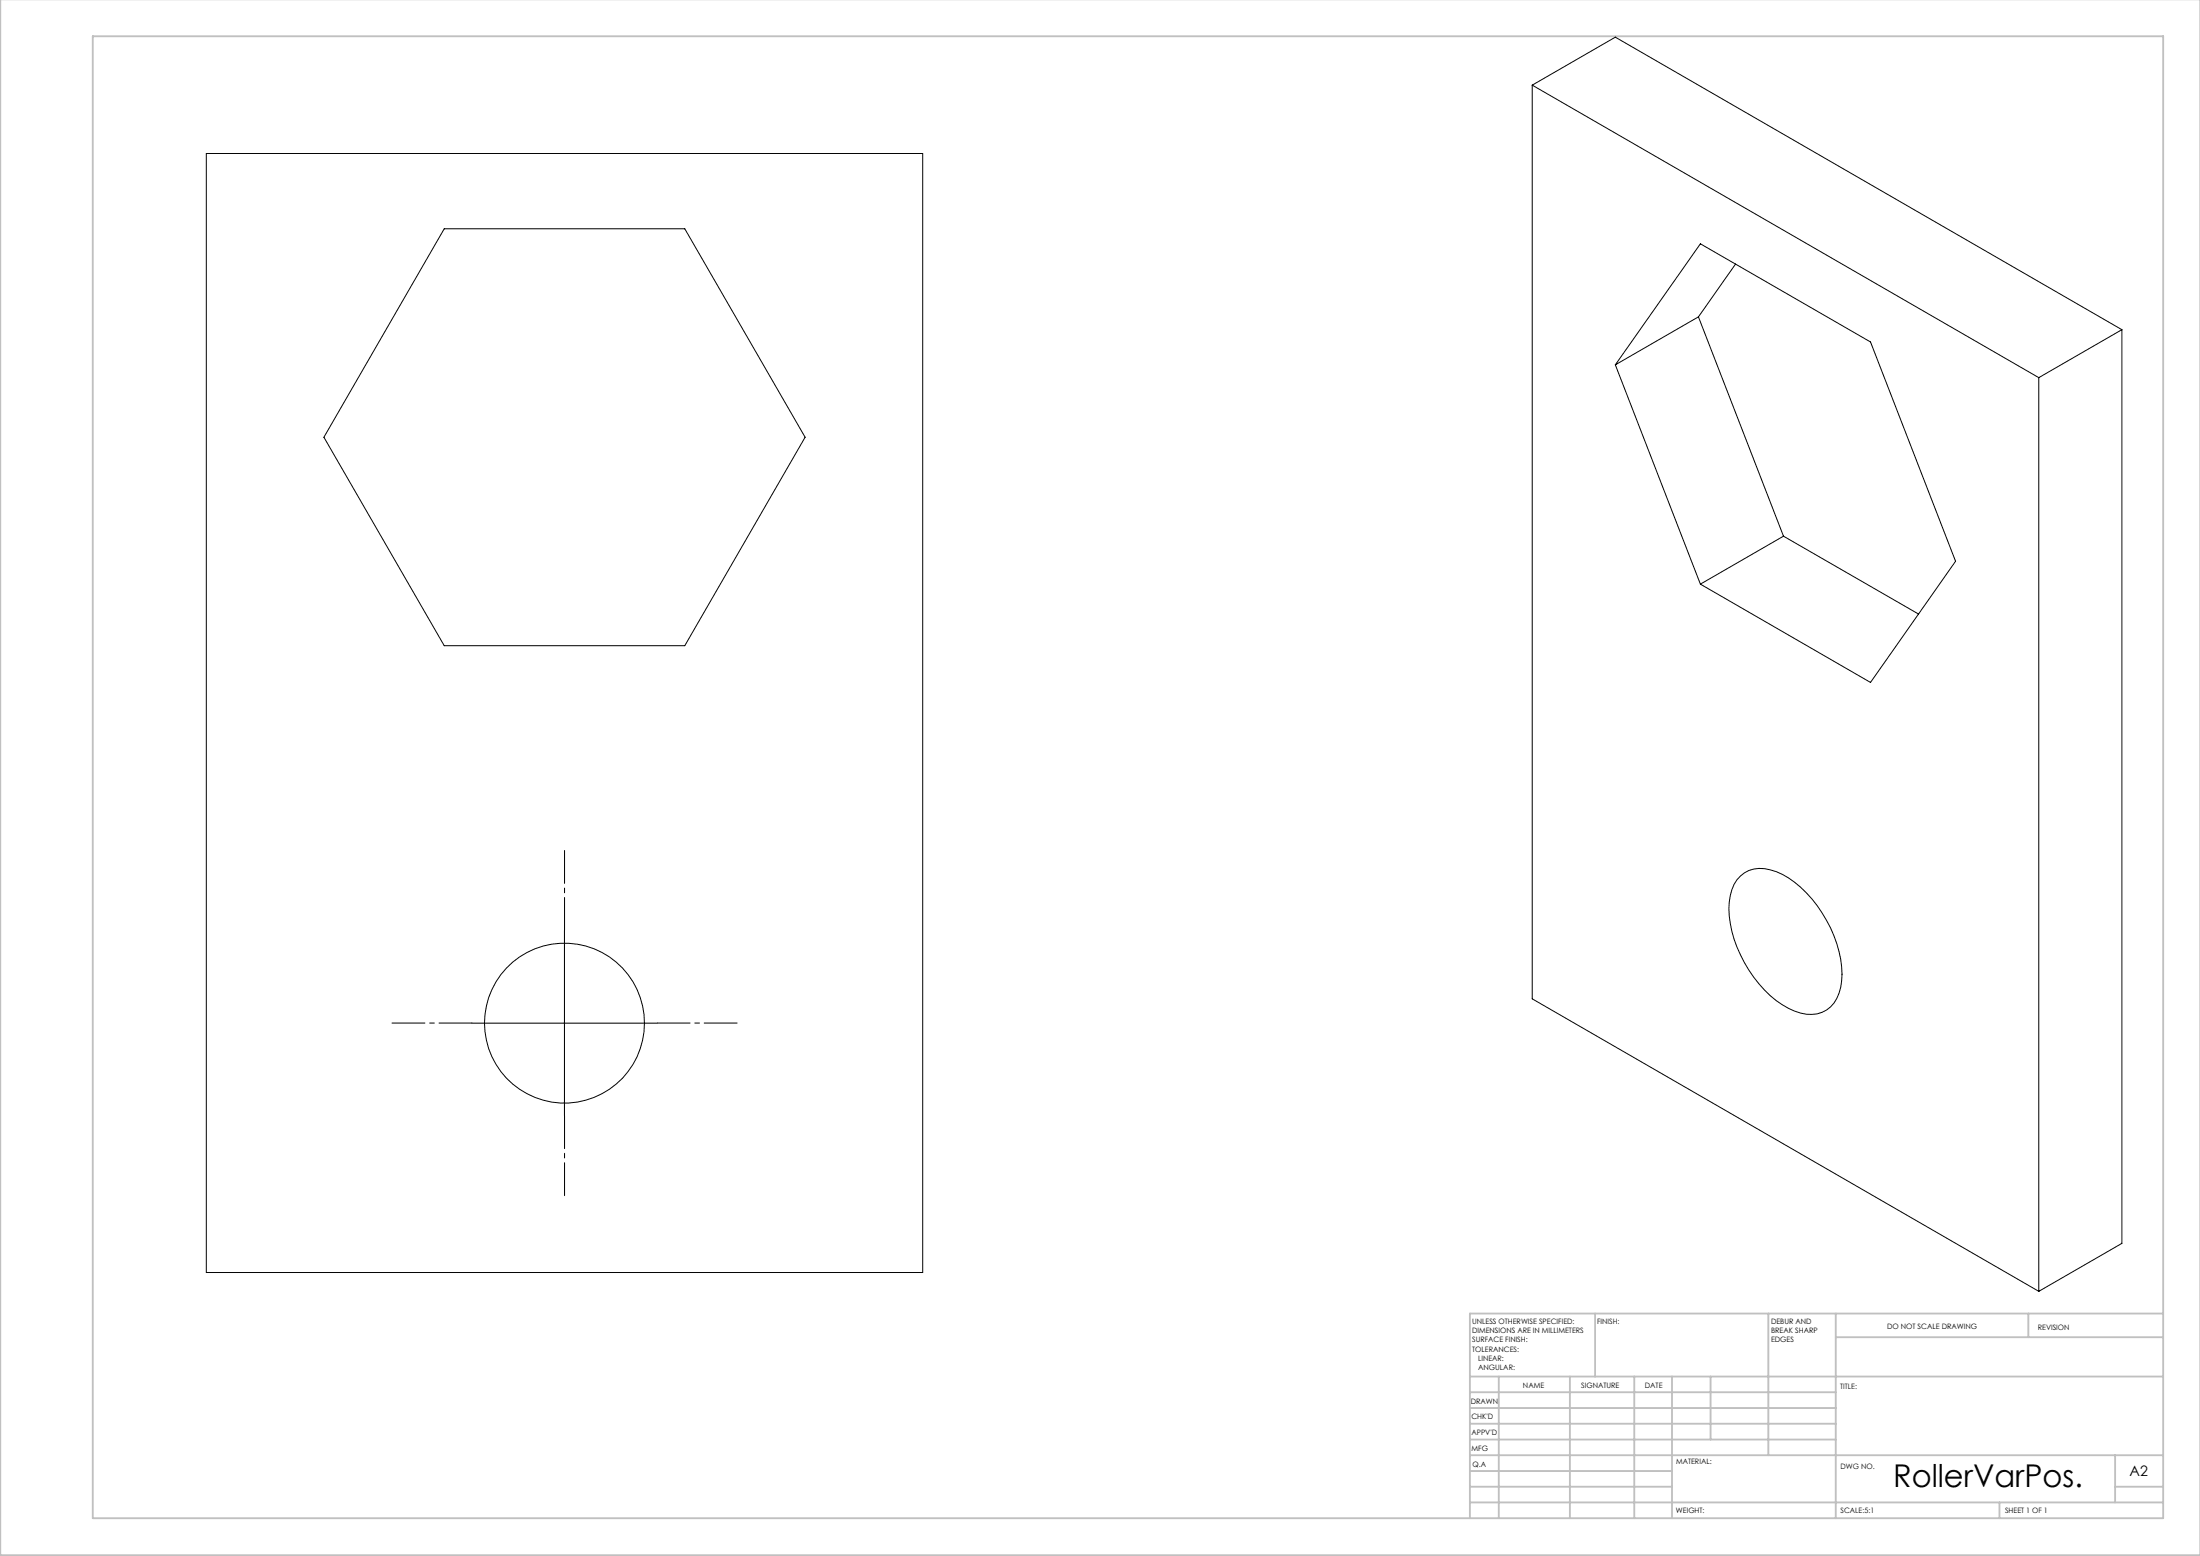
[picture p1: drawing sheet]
<svg xmlns="http://www.w3.org/2000/svg" width="594mm" height="420mm" viewBox="0 0 594 420" stroke-linecap="round" stroke-linejoin="round" font-family="sans-serif">
<path d="M152.4 251.1v-21.5M127.4 276.1h-21.6M177.4 276.1h21.6M152.4 301.1v21.6" fill="none" stroke="#000" stroke-width=".27" stroke-dasharray="15.2 1.3 1.3 1.3" stroke-dashoffset="6.3"/>
<g fill="none" stroke="#000" stroke-width=".27">
<path d="M413.7 23l136.8 78.9M413.7 23v246.6l136.8 79M413.7 23l22.4-13 136.8 79M55.7 41.4h193.4v302.1h-193.4zM119.9 61.8h65l32.5 56.2-32.5 56.3h-65l-32.4-56.3zM468.6 71.3l-10 14.2M436.1 98.5l23-32.7 45.9 26.5 23 59.2-23 32.7-45.9-26.5M436.1 98.5l23 59.2M458.6 85.5l-22.5 13M458.6 85.5l22.9 59.2M572.9 89v246.6l-22.4 13M572.9 89l-22.4 12.9"/>
<path d="M550.5 101.9v246.7M481.5 144.7l-22.4 13M481.5 144.7l36.5 21.1M469.9 236.4a8.1 8.1 0 0 1 8.1-1.6 25.3 25.3 0 0 1 13.9 11.6 30.6 30.6 0 0 1 5.3 18.4 9.6 9.6 0 0 1-5.3 8.4 10.6 10.6 0 0 1-9-1 32.8 32.8 0 0 1-14.7-18.7 22.3 22.3 0 0 1-.6-13.3l1.4-2.7zM152.4 251.2v49.9M127.4 276.2h50"/>
<circle cx="152.4" cy="276.1" r="21.6"/>
</g>
<g fill="none" stroke="#c0c0c0" stroke-width=".5">
<path d="M.1 -.1v419.9h594M25 9.8h559.1v400h-559.1zM430.7 354.6v17M477.4 354.6v38.2M495.7 354.6v55.2M547.7 354.6v6.3M584.1 354.6h-187.2v55.2M396.9 371.6h187.2M396.9 375.8h98.8M404.7 371.6v38.2M423.9 371.6v38.2M441.3 371.6v38.2"/>
<path d="M451.4 371.6v38.2M461.9 371.6v17M495.7 360.9h88.4M396.9 388.6h98.8M396.9 384.3h98.8M396.9 380.1h98.8M396.9 397.1h54.5M396.9 392.8h187.2M571.1 392.8v12.7M396.9 405.5h187.2M396.9 401.3h54.5M539.9 405.5v4.3"/>
<path d="M571.1 401.3h13"/>
</g>
<text font-size="8.5" x="511.2" y="401.5">RollerVarPos.</text>
<text font-size="3.9" x="575" y="398.4">A2</text>
<g font-size="2">
<text x="397.5" y="357.4">UNLESS OTHERWISE SPECIFIED:</text>
<text x="397.5" y="359.9">DIMENSIONS ARE IN MILLIMETERS</text>
<text x="431.2" y="357.4">FINISH:</text>
<text x="478.2" y="357.3">DEBUR AND</text>
<text x="478.2" y="359.8">BREAK SHARP</text>
<text x="509.5" y="358.8">DO NOT SCALE DRAWING</text>
<text x="550.2" y="359">REVISION</text>
<text x="397.5" y="362.4">SURFACE FINISH:</text>
<text x="397.5" y="364.9">TOLERANCES:</text>
<text x="478.2" y="362.3">EDGES</text>
<text x="399.1" y="367.4">LINEAR:</text>
<text x="399.1" y="369.9">ANGULAR:</text>
<text x="411.2" y="374.8">NAME</text>
<text x="426.9" y="374.7">SIGNATURE</text>
<text x="444.1" y="374.7">DATE</text>
<text x="496.8" y="375">TITLE:</text>
<text x="397.1" y="378.9">DRAWN</text>
<text x="397.3" y="383.1">CHK'D</text>
<text x="397.3" y="387.2">APPV'D</text>
<text x="397.3" y="391.6">MFG</text>
<text x="397.5" y="395.9">Q.A</text>
<text x="452.5" y="395.3">MATERIAL:</text>
<text x="497" y="396.4">DWG NO.</text>
<text x="452.5" y="408.3">WEIGHT:</text>
<text x="497" y="408.4">SCALE:5:1</text>
<text x="541.4" y="408.4">SHEET 1 OF 1</text>
</g>
</svg>
